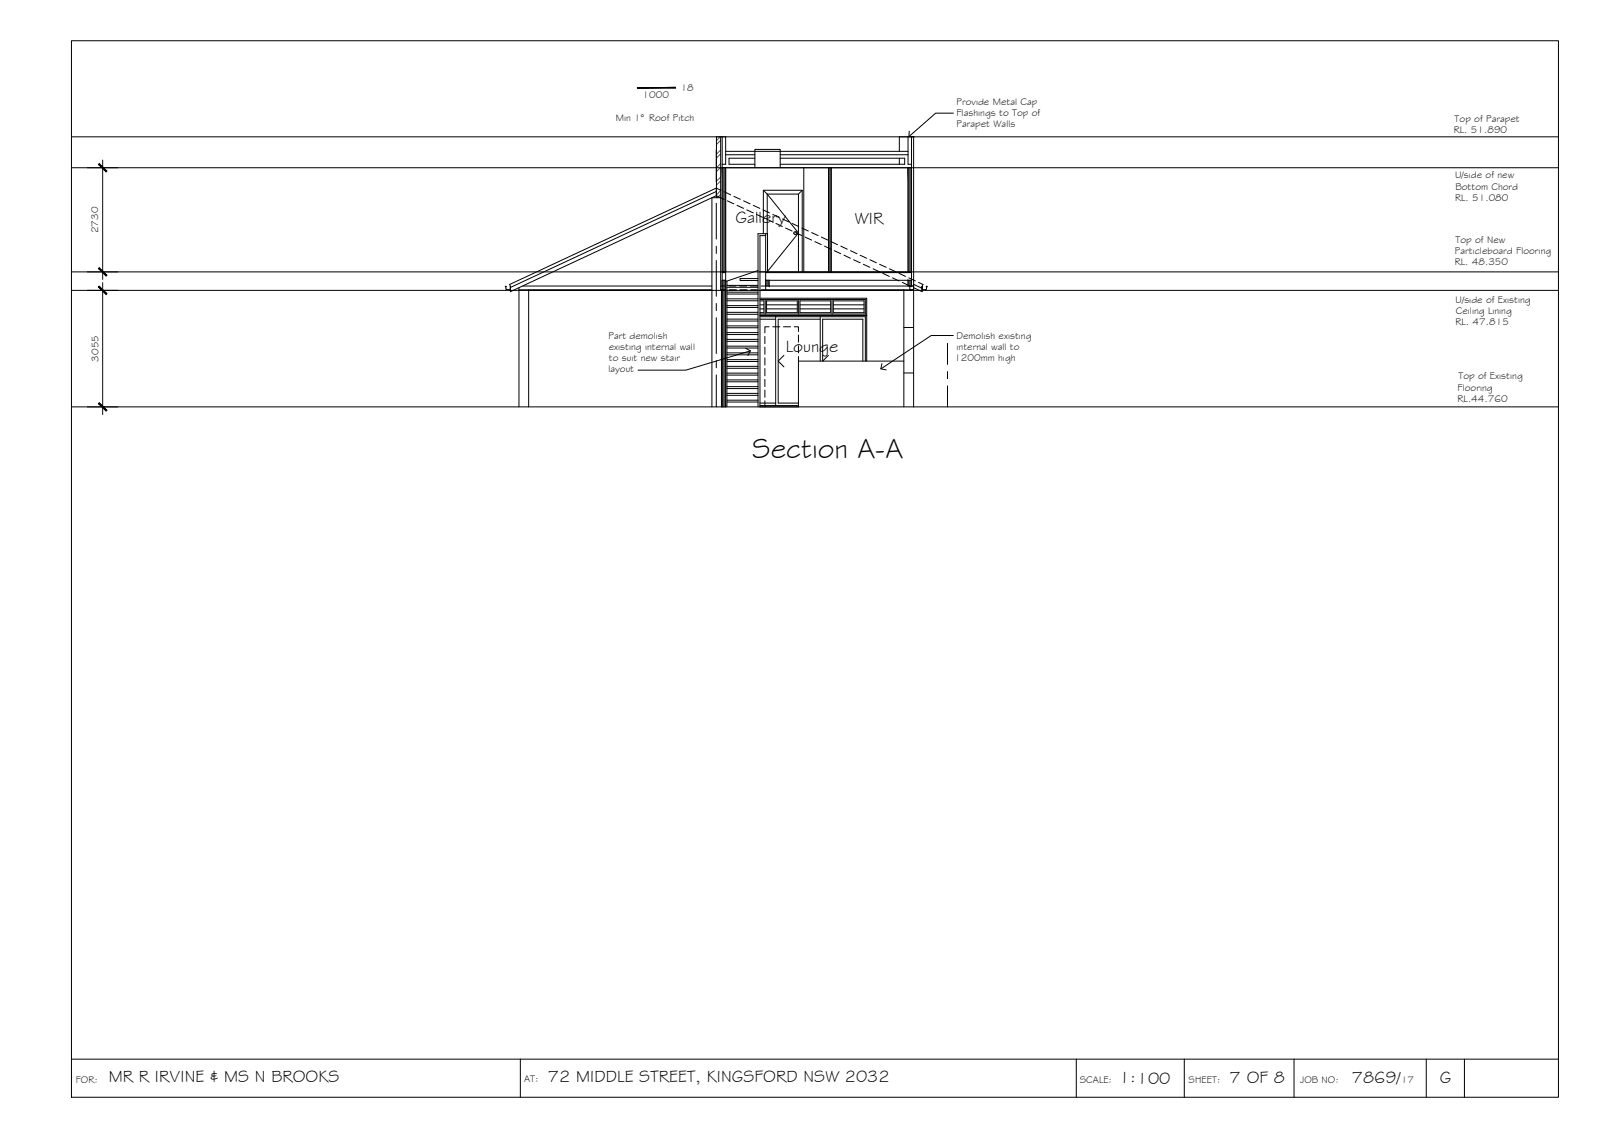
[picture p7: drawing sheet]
<svg xmlns="http://www.w3.org/2000/svg" width="420mm" height="297mm" viewBox="0 0 420 297" stroke-linecap="round" stroke-linejoin="round" font-family="sans-serif">
<!-- layer: TEXT -->
<path d="M167.1 23.1l10-.2v.2z" fill="#000" stroke="#000" stroke-width=".26"/>
<!-- layer: HATCH -->
<g fill="#545454" stroke="#545454" stroke-width=".26">
<path d="M238.2 44l.9 27.3v-27.3zM238.2 44l.9 27.3h-.9z"/>
<path d="M217.3 44l.7 27.3v-27.3zM217.3 44l.7 27.3h-.7z"/>
<path d="M189.4 44l.9 27.3v-27.3zM189.4 44l.9 27.3h-.9z"/>
<path d="M238.2 73.5l.9 1.5v-1.5zM238.2 73.5l.9 1.5h-.9z"/>
<path d="M200.8 73.5l.9 1.5v-1.5zM200.8 73.5l.9 1.5h-.9z"/>
<path d="M189.4 73.5l.9 33.2v-33.2zM189.4 73.5l.9 33.2h-.9z"/>
</g>
<path d="M188.9 35.9l-1 1M189 39.3l-1.1 1.1M189 36.8l-1.1 1.1M189 42.9l-1.1 1.1M189 46.4l-1.1 1.1M189 50l-1.1 1.1M189 40.3l-1.1 1.1M189 43.9l-1.1 1.1M189 47.4l-1.1 1.1M189 51l-.9 .8" fill="none" stroke="#545454" stroke-width=".26"/>
<!-- layer: WINDOWS -->
<g fill="none" stroke="#000" stroke-width=".26">
<path d="M198 39.7v-.5h6.6v.5M199.3 79.9h1M199.3 78.9h1v3.1h-1M199.3 78.5h27.7v3.8h-27.7M200.7 78.5v3.8M201 79.9h8.1M201 78.9h8.1v3.1h-8.1zM209.5 78.5v3.8M209.8 79.9h8.1M209.8 78.9h8.1v3.1h-8.1zM218.2 78.5v3.8M218.6 79.9h8"/>
<path d="M218.6 78.9h8v3.1h-8zM199.3 81h1M199.3 83h27.7v11.7M199.3 83.7h4.1M201 81h8.1M203.4 83v23.3M205.6 93.2l-1.5 1.5 1.5 1.5M209.8 81h8.1M215.1 83.7h-11v22h5.3M215.1 83v11.7M217.3 93.2l-1.5 1.5v-11h10.5v11M218.6 81h8"/>
<path d="M199.3 105.7h4.1M199.3 106.3h10.1"/>
</g>
<!-- layer: MASK -->
<g fill="#fff" stroke="#fff" stroke-width=".26">
<path d="M201.2 50.9v10.4h-.5z"/>
<path d="M209.4 50.9l-8.1 20.1v-9.7z"/>
<path d="M200.2 49.9h10.2l-10.2 1zM200.2 50.9h10.2v-1z"/>
<path d="M200.2 50.9v10.4h.5zM200.2 50.9h1l-.5 10.4z"/>
<path d="M209.4 50.9h1l-1 20.4zM210.4 50.9l-1 20.4h1z"/>
<path d="M209.4 50.9l-8.1 20.4zM209.4 50.9v20.4h-8.1z"/>
<path d="M209.4 50.9l-8.2 10.4zM201.2 50.9v10.4l8.2-10.4z"/>
</g>
<!-- layer: DOORS -->
<g fill="none" stroke="#000" stroke-width=".26">
<path d="M201.2 50.9l8.2 10.2-8.1 10.1M201.2 61.3v-10.4h8.2v20.4"/>
<circle cx="208.6" cy="61.1" r=".41"/>
</g>
<!-- layer: NEWWORK -->
<g fill="none" stroke="#000" stroke-width=".26">
<path d="M189 35.9v15.9M189.4 35.9v70.8M190.3 39.7h47.9M198 39.7v4.3M204.6 39.7v4.3M238.2 35.9v7.2h.9M239.1 35.9v39.1M239.6 35.9h-3.7v3.8M189.4 43.1h.9v-7.2h-2.4v15.9M189.4 44h49.7M190.3 44v62.7M190.3 40.6h7.7"/>
<path d="M198 41.5h-6.8v1.6h6.8M200.2 49.9l1 1M204.6 41.5h32.7v1.6h-32.7M204.6 40.6h33.6M210.4 49.9l-1 1M210.8 44v27.3M217.3 44v27.3M218 44v27.3M235.9 41.5v1.6M238.2 44v27.3M189.4 73.5h.9M189.4 71.3h.9"/>
<path d="M189.4 71.5h.9M199.3 78.2h28v4.5h-28h28v12M199.3 71.3h39.8M200.2 61.3v-11.4h10.2v21.4M200.8 73.5h38.3M200.8 71.5h38.3M200.8 71.3v4.8M201.7 73.5v1.5M238.2 73.5v1.5M209.4 94.7h27.7M199.3 106.7h10.1"/>
</g>
<!-- layer: CEILING-FLOOR LINES -->
<path d="M18.7 35.9h390M18.7 44h390M18.7 76.1h390M18.7 71.3h390M18.7 106.7h390" fill="none" stroke="#000" stroke-width=".26"/>
<!-- layer: BORDER -->
<path d="M18.7 10.7h390v277h-390zM18.7 277.7h390M136.5 277.7v10M282.3 277.7v10M310.6 277.7v10M339.4 277.7v10M374.1 277.7v10M384.1 277.7v10" fill="none" stroke="#000" stroke-width=".26"/>
<!-- layer: TEXT -->
<path d="M167.1 23.1l10-.2v.2z" fill="none" stroke="#000" stroke-width=".26"/>
<!-- layer: EXISTING -->
<g fill="none" stroke="#000" stroke-width=".26">
<path d="M187.9 50.2l-54 25.2v1.1l54-25.2M187.9 49.3l-54.2 25.3 .2 .4M133.9 75v.9h-1.1l-.3-.8h.3M133.9 75v.9v-.9M136.1 76h50.6M136.1 75.4v31.3M137.1 75h49.6M138.6 76.1h48.1M138.6 76v30.7M199.3 76.1h37.8M200.8 76h38.8v30.7M237.1 76v30.7"/>
<path d="M238.6 75h1v1h-1zM239.6 74.5v.5h-38.8M241.9 75v.9h1l.1-.6 .2-.2h-.3M241.9 75v.9v-.9M209.4 94.7v12M237.1 97.8h2.5M237.1 85.9h2.5M186.7 106.7v-54.9h2.3l.2 54.9"/>
</g>
<!-- layer: EXISTING DEMOLISHED -->
<g fill="none" stroke="#000" stroke-width=".26">
<path d="M187.9 51.3l2 1M187.9 49.3l1.2 .6M189.9 50.3l1.7 .8M190.8 52.7l1.7 .7M192.5 51.5l1.7 .8M193.3 53.8l1.7 .8M195 52.7l1.7 .7M195.9 55l1.7 .8M197.6 53.8l1.7 .8M198.4 56.2l1.7 .8M200.1 55l1.7 .8M201 57.4l1.7 .8"/>
<path d="M202.7 56.2l1.7 .8M203.5 58.6l1.7 .8M205.2 57.4l1.7 .8M206 59.8l1.8 .8M207.8 58.6l1.7 .8M210.3 59.8l1.7 .8M189 75h1.2M189.2 76h1.1M189.2 76.1h1.1M191.2 75h1.8M191.3 76h1.8M191.3 76.1h1.8"/>
<path d="M194 75h1.8M194.1 76h1.8M194.1 76.1h1.8M196.8 75h1.9M196.9 76h1.9M196.9 76.1h1.9M199.6 75h1.2M199.7 76h1.1M199.7 76.1h1.1M208.6 61l1.7 .8M211.1 62.2l1.8 .7M212.9 61l1.7 .8"/>
<path d="M213.7 63.3l1.7 .8M215.4 62.2l1.7 .7M216.2 64.5l1.7 .8M218 63.3l1.7 .8M218.8 65.7l1.7 .8M220.5 64.5l1.7 .8M221.3 66.9l1.7 .8M223.1 65.7l1.7 .8M223.9 68.1l1.7 .8M225.6 66.9l1.7 .8M226.4 69.3l1.7 .8M228.2 68.1l1.7 .8"/>
<path d="M229 70.5l1.7 .8M230.7 69.3l1.7 .8M231.5 71.7l1.7 .8M233.3 70.5l1.7 .8M234.1 72.8l1.7 .9M235.8 71.7l1.7 .8M236.7 74l1.9 1M238.4 72.8l1.7 .9M239.6 74.5l2.3 1.1M240.9 74l1.2 .6-.2 .4v1.5l-2.3-1.1M200.6 88.2v1.9M200.6 91v1.9"/>
<path d="M200.6 93.8v1.9M200.6 96.6v1.9M200.6 99.5v1.8M201.7 85.7h-1.1v1.6M202.7 85.7h1.8M205.5 85.7h1.9M208.3 85.7h1.1v1.2M209.4 87.8v1.9M209.4 90.6v1.9M209.4 93.5v1.2M200.6 102.3v1.9M200.6 105.1v1.6"/>
</g>
<!-- layer: DIMENSION -->
<path d="M22.9 44h8M26.9 42v31.3M22.9 76.1h8M22.9 71.3h8M26.9 74.1v34.6M22.9 106.7h8" fill="none" stroke="#000" stroke-width=".26"/>
<!-- layer: 0 -->
<g fill="#000" stroke="#000" stroke-width=".26">
<path d="M25.8 43.1l2 2 .2-.2zM26 42.9l2 2-2.2-1.8z"/>
<path d="M26 70.2l-.2 .2 2.2 1.8zM25.8 70.4l2.2 1.8-.2 .2z"/>
<path d="M25.8 75.2l2 2 .2-.2zM26 75l2 2-2.2-1.8z"/>
<path d="M26 105.6l-.2 .2 2.2 1.8zM25.8 105.8l2.2 1.8-.2 .2z"/>
</g>
<!-- layer: BOUNDARY -->
<path d="M187.9 39.3v8.4M187.9 49.6v1.8M187.9 53.3v9.4M187.9 64.6v1.8M187.9 68.3v9.4M187.9 79.6v1.8M187.9 83.3v9.4M187.9 94.5v1.9M187.9 98.3v8.4M248.5 90v5.5M248.5 97.4v1.9M248.5 101.2v5.5" fill="none" stroke="#000" stroke-width=".26"/>
<!-- layer: STAIRS -->
<g fill="none" stroke="#000" stroke-width=".26">
<path d="M190.7 73.7v33M190.7 78.4h8.1M190.7 76.6h8.1M190.7 74.8h8.1M190.7 78.9h8.1M190.7 77.1h8.1M190.7 75.3h8.1M198.8 73h-4.7v.5h4.7M198.8 70.9l-8.5 2.8M200.8 61.8h-1.5v44.9M200.8 61.3v10M201.3 71.3v-10h-2.5v45.4"/>
<path d="M190.7 99.6h8.1M190.7 97.8h8.1M190.7 96h8.1M190.7 94.3h8.1M190.7 92.5h8.1M190.7 90.8h8.1M190.7 89h8.1M190.7 87.2h8.1M190.7 85.4h8.1M190.7 83.7h8.1M190.7 81.9h8.1M190.7 80.1h8.1"/>
<path d="M190.7 98.3h8.1M190.7 96.6h8.1M190.7 94.8h8.1M190.7 93h8.1M190.7 91.2h8.1M190.7 89.5h8.1M190.7 87.7h8.1M190.7 85.9h8.1M190.7 84.2h8.1M190.7 82.4h8.1M190.7 80.6h8.1M190.7 104.9h8.1"/>
<path d="M190.7 105.4h8.1M190.7 103.1h8.1M190.7 103.6h8.1M190.7 101.4h8.1M190.7 101.9h8.1M190.7 100.1h8.1"/>
</g>
<!-- layer: INSULCLAD -->
<path d="M239.6 35.9v40.1" fill="none" stroke="#000" stroke-width=".26"/>
<!-- layer: 0 -->
<path d="M238.5 34.4l-.1 1.4 1.4 .1M250 29.7h-4.6l-7 6.1M195.6 91.3l1.2 .7-.7 1.2M196.8 92l-16.9 5h-12.6M231.3 95.3l-.3 1.4 1.4 .3M250 88h-5.8l-13.2 8.7" fill="none" stroke="#000" stroke-width=".26"/>
<text font-size="7.5" x="197.3" y="120.1">Section A-A</text>
<g font-size="4.5">
<text x="192.9" y="58.4">Gallery</text>
<text x="224.2" y="58.6">WIR</text>
<text x="206.1" y="92.4">Lounge</text>
<text x="28.5" y="283.8">MR R IRVINE &amp; MS N BROOKS</text>
<text x="143.7" y="283.7">72 MIDDLE STREET, KINGSFORD NSW 2032</text>
<text x="293.5" y="284">1:100</text>
<text x="322.4" y="284">7 OF 8</text>
<text x="354.5" y="283.9">7869/</text>
<text x="377.7" y="283.9">G</text>
</g>
<g font-size="2.6">
<text x="178.5" y="23.8">18</text>
<text x="168.5" y="25.6">1000</text>
<text x="250.9" y="27.4">Provide Metal Cap</text>
<text x="161.5" y="31.7">Min 1° Roof Pitch</text>
<text x="250.9" y="30.4">Flashings to Top of</text>
<text x="250.9" y="33.3">Parapet Walls</text>
<text x="381.3" y="34.9">RL. 51.890</text>
<text x="381.5" y="32">Top of Parapet</text>
<text x="381.6" y="46.8">U/side of new</text>
<text x="381.6" y="52.6">RL. 51.080</text>
<text x="381.7" y="49.7">Bottom Chord</text>
<text x="25.8" y="61.2" transform="rotate(-90 25.8 61.2)">2730</text>
<text x="381.7" y="63.6">Top of New</text>
<text x="381.5" y="69.4">RL. 48.350</text>
<text x="381.6" y="66.5">Particleboard Flooring</text>
<text x="381.7" y="79.4">U/side of Existing</text>
<text x="381.8" y="82.4">Ceiling Lining</text>
<text x="159.6" y="88.9">Part demolish</text>
<text x="250.9" y="88.9">Demolish existing</text>
<text x="381.7" y="85.3">RL. 47.815</text>
<text x="25.9" y="94.8" transform="rotate(-90 25.9 94.8)">3055</text>
<text x="159.6" y="91.8">existing internal wall</text>
<text x="159.7" y="94.7">to suit new stair</text>
<text x="250.3" y="94.7">1200mm high</text>
<text x="250.9" y="91.8">internal wall to</text>
<text x="159.6" y="97.6">layout</text>
<text x="382.5" y="99.5">Top of Existing</text>
<text x="382.3" y="102.4">Flooring</text>
<text x="382.3" y="105.3">RL.44.760</text>
<text x="19.9" y="283.9">FOR:</text>
<text x="137.5" y="283.7">AT:</text>
<text x="283.2" y="284">SCALE:</text>
<text x="311.7" y="284">SHEET:</text>
<text x="341" y="284">JOB NO:</text>
<text x="367.5" y="283.9">17</text>
</g>
</svg>
